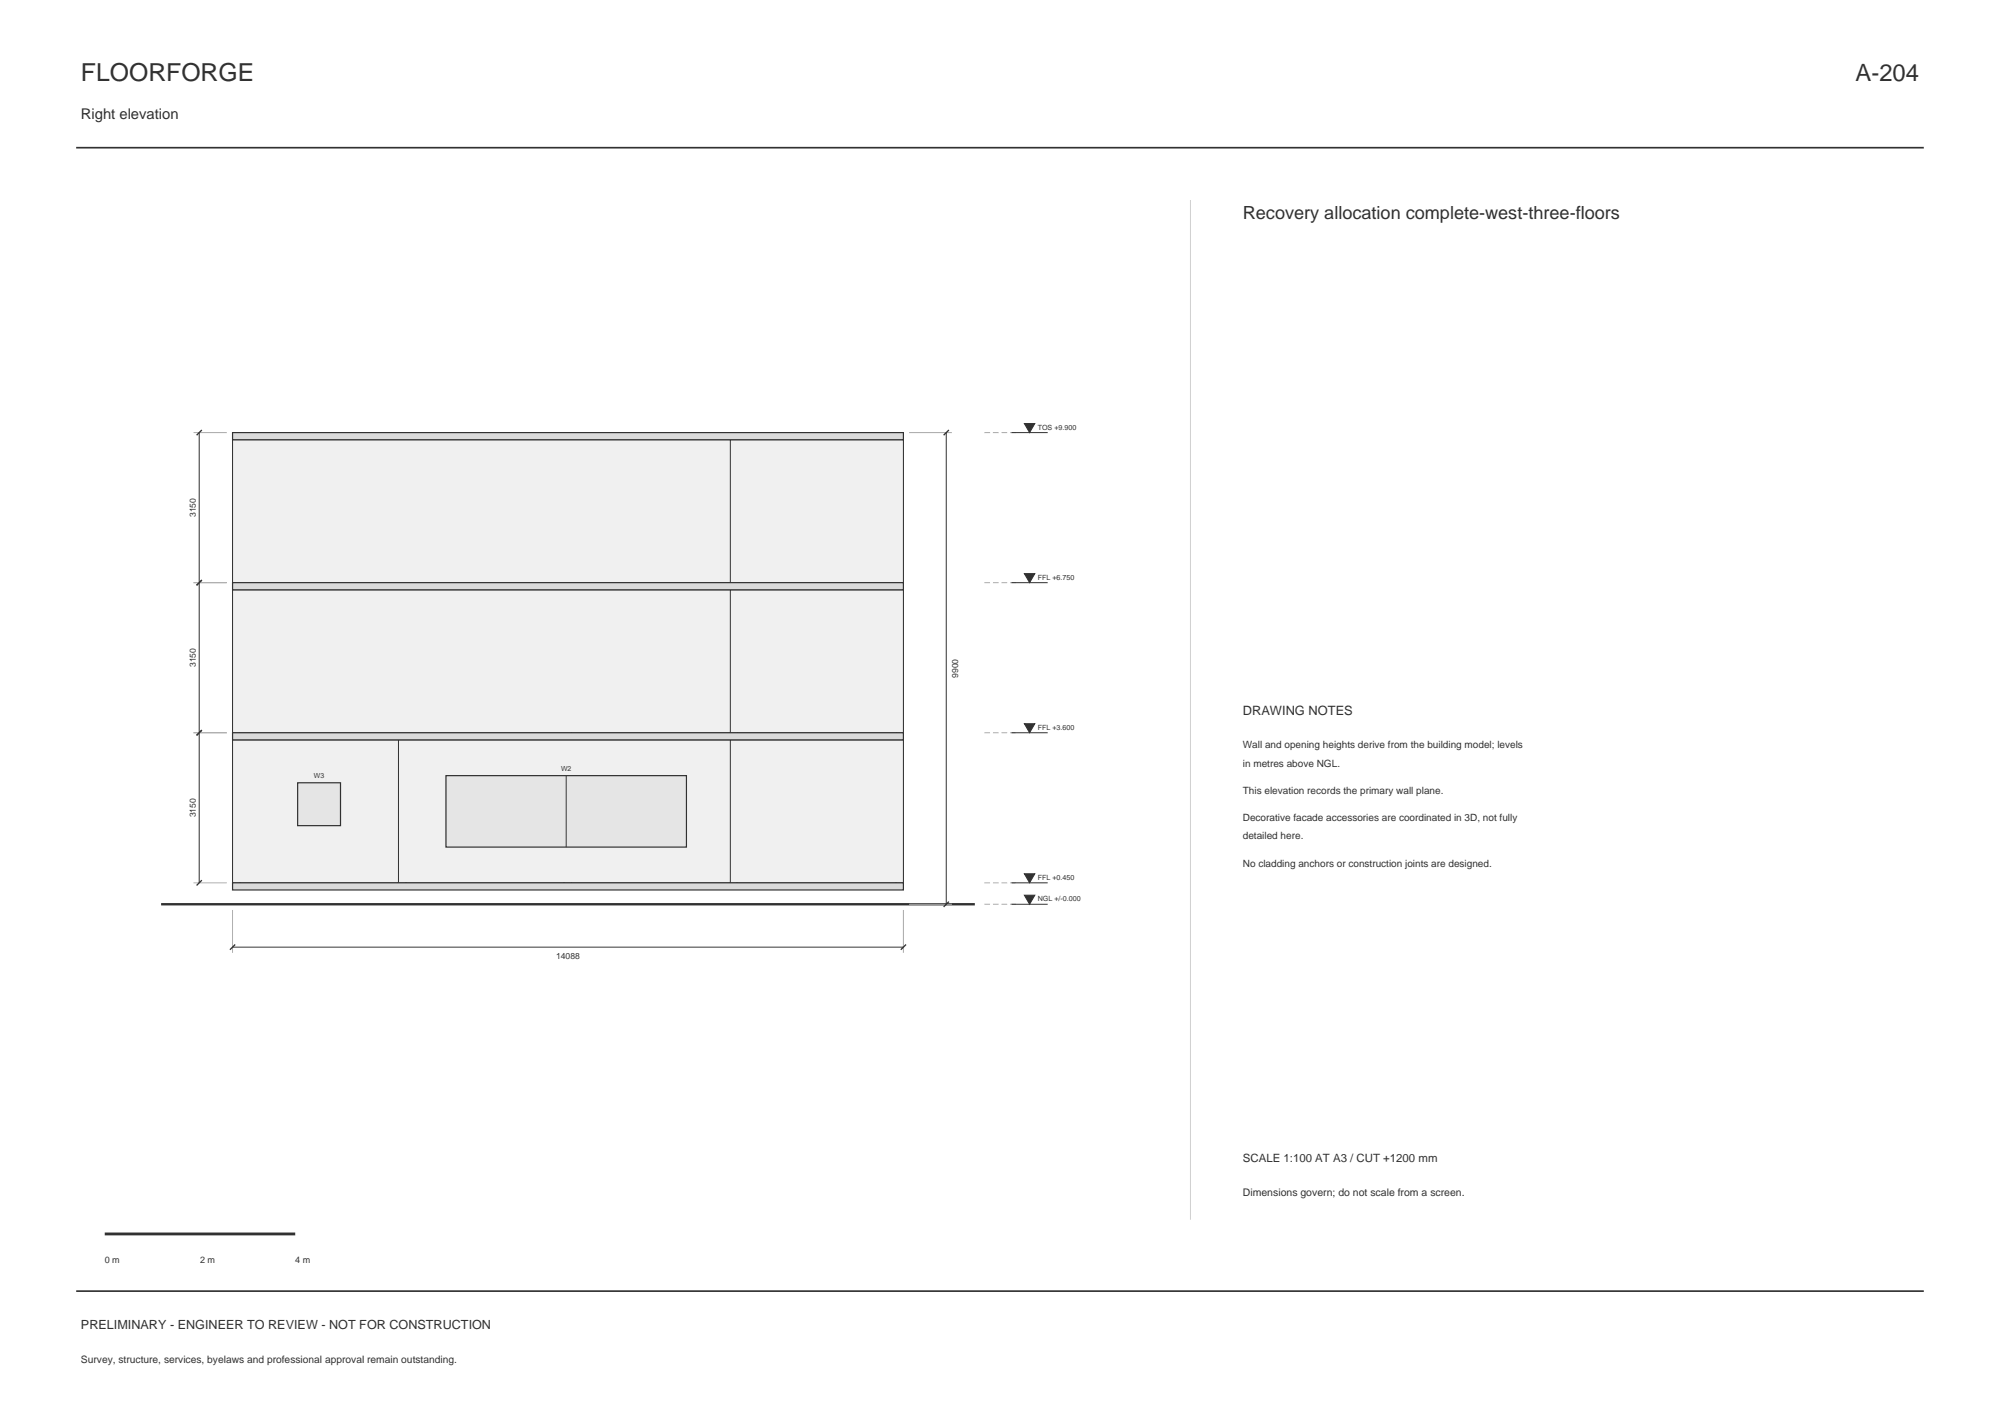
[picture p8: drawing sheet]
<svg xmlns="http://www.w3.org/2000/svg" width="420mm" height="297mm" viewBox="0 0 420 297" stroke-linecap="round" stroke-linejoin="round" font-family="sans-serif">
<path d="M16 31h388M16 271h388" fill="none" stroke="#25372f" stroke-width=".35"/>
<g fill="#f2f0e7" stroke="#25372f" stroke-width=".21">
<path d="M48.8 155.3h71.2v30h-71.2z" fill-rule="evenodd"/>
<path d="M48.8 155.3h1.5v30h-1.5z" fill-rule="evenodd"/>
<path d="M118.5 155.3h36.4v30h-36.4z" fill-rule="evenodd"/>
<path d="M118.5 155.3h1.5v30h-1.5z" fill-rule="evenodd"/>
<path d="M153.4 155.3h36.3v30h-36.3z" fill-rule="evenodd"/>
<path d="M153.4 155.3h1.5v30h-1.5z" fill-rule="evenodd"/>
<path d="M188.2 155.3h1.5v30h-1.5z" fill-rule="evenodd"/>
<path d="M48.8 155.3h71.2v30h-71.2z" fill-rule="evenodd"/>
<path d="M48.8 155.3h1.5v30h-1.5z" fill-rule="evenodd"/>
<path d="M48.8 155.3h36.4v30h-36.4z" fill-rule="evenodd"/>
<path d="M48.8 155.3h1.5v30h-1.5z" fill-rule="evenodd"/>
<path d="M83.7 155.3h1.5v30h-1.5z" fill-rule="evenodd"/>
<path d="M48.8 155.3h36.4v30h-36.4z" fill-rule="evenodd"/>
<path d="M83.7 155.3h71.2v30h-71.2z" fill-rule="evenodd"/>
<path d="M153.4 155.3h36.3v30h-36.3z" fill-rule="evenodd"/>
<path d="M48.8 123.8h71.2v30h-71.2z" fill-rule="evenodd"/>
<path d="M48.8 123.8h1.5v30h-1.5z" fill-rule="evenodd"/>
<path d="M118.5 123.8h36.4v30h-36.4z" fill-rule="evenodd"/>
<path d="M118.5 123.8h1.5v30h-1.5z" fill-rule="evenodd"/>
<path d="M153.4 123.8h36.3v30h-36.3z" fill-rule="evenodd"/>
<path d="M153.4 123.8h1.5v30h-1.5z" fill-rule="evenodd"/>
<path d="M188.2 123.8h1.5v30h-1.5z" fill-rule="evenodd"/>
<path d="M48.8 123.8h71.2v30h-71.2z" fill-rule="evenodd"/>
<path d="M48.8 123.8h1.5v30h-1.5z" fill-rule="evenodd"/>
<path d="M48.8 123.8h106.1v30h-106.1z" fill-rule="evenodd"/>
<path d="M153.4 123.8h36.3v30h-36.3z" fill-rule="evenodd"/>
<path d="M48.8 92.3h71.2v30h-71.2z" fill-rule="evenodd"/>
<path d="M48.8 92.3h1.5v30h-1.5z" fill-rule="evenodd"/>
<path d="M118.5 92.3h36.4v30h-36.4z" fill-rule="evenodd"/>
<path d="M118.5 92.3h1.5v30h-1.5z" fill-rule="evenodd"/>
<path d="M153.4 92.3h36.3v30h-36.3z" fill-rule="evenodd"/>
<path d="M153.4 92.3h1.5v30h-1.5z" fill-rule="evenodd"/>
<path d="M188.2 92.3h1.5v30h-1.5z" fill-rule="evenodd"/>
<path d="M48.8 92.3h71.2v30h-71.2z" fill-rule="evenodd"/>
<path d="M48.8 92.3h1.5v30h-1.5z" fill-rule="evenodd"/>
<path d="M48.8 92.3h106.1v30h-106.1z" fill-rule="evenodd"/>
<path d="M153.4 92.3h36.3v30h-36.3z" fill-rule="evenodd"/>
</g>
<g fill="#dadbd4" stroke="#25372f" stroke-width=".25">
<path d="M48.8 185.3h140.9v1.5h-140.9z" fill-rule="evenodd"/>
<path d="M48.8 153.8h140.9v1.5h-140.9z" fill-rule="evenodd"/>
<path d="M48.8 122.3h140.9v1.5h-140.9z" fill-rule="evenodd"/>
<path d="M48.8 90.8h140.9v1.5h-140.9z" fill-rule="evenodd"/>
</g>
<path d="M33.8 189.8h170.9" fill="none" stroke="#25372f" stroke-width=".5"/>
<path d="M93.7 162.8h50.5v15h-50.5z" fill-rule="evenodd" fill="#dfe8e7" stroke="#25372f" stroke-width=".25"/>
<path d="M118.9 162.8v15" fill="none" stroke="#25372f" stroke-width=".21"/>
<path d="M62.5 164.3h9v9h-9z" fill-rule="evenodd" fill="#dfe8e7" stroke="#25372f" stroke-width=".25"/>
<path d="M40.6 90.8h7M190.9 90.8h9M40.6 122.3h7M40.6 153.8h7M40.6 185.3h7M48.8 191v9M189.7 191v9M190.9 189.8h9" fill="none" stroke="#a8afa4" stroke-width=".21"/>
<path d="M41.8 90.8v94.5M198.7 90.8v99M212.4 90.8h7.6M212.4 122.3h7.6M212.4 153.8h7.6M48.8 198.8h140.9M212.4 189.8h7.6M212.4 185.3h7.6" fill="none" stroke="#25372f" stroke-width=".21"/>
<path d="M42.4 90.3l-1.1 1.1M199.3 90.3l-1.1 1.1M42.4 121.7l-1.1 1.2M42.4 153.3l-1.1 1M42.4 184.7l-1.1 1.1M49.4 198.2l-1.1 1.2M190.3 198.2l-1.1 1.2M199.3 189.2l-1.1 1.1" fill="none" stroke="#25372f" stroke-width=".28"/>
<path d="M206.7 90.8h7M206.7 122.3h7M206.7 153.8h7M206.7 189.8h7M206.7 185.3h7" fill="none" stroke="#a8afa4" stroke-width=".21" stroke-dasharray="1.2 .6" stroke-linecap="butt"/>
<g fill="#25372f" stroke="#25372f" stroke-width=".21">
<path d="M215.1 187.9h2.2l-1.1 1.9z"/>
<path d="M215.1 183.4h2.2l-1.1 1.9z"/>
<path d="M215.1 151.9h2.2l-1.1 1.9z"/>
<path d="M215.1 120.4h2.2l-1.1 1.9z"/>
<path d="M215.1 88.9h2.2l-1.1 1.9z"/>
</g>
<path d="M250 42v214" fill="none" stroke="#c9d0c7" stroke-width=".21"/>
<path d="M22 259h40" fill="none" stroke="#25372f" stroke-width=".6"/>
<text font-size="5.2" fill="#25372f" x="17" y="17">FLOORFORGE</text>
<text font-size="5" fill="#25372f" x="389.7" y="17">A-204</text>
<text font-size="3.8" fill="#25372f" x="261" y="46">Recovery allocation complete-west-three-floors</text>
<text font-size="3.1" fill="#25372f" x="17" y="25">Right elevation</text>
<text font-size="2.7" fill="#25372f" x="261" y="150">DRAWING NOTES</text>
<text font-size="2.6" fill="#25372f" x="17" y="279">PRELIMINARY - ENGINEER TO REVIEW - NOT FOR CONSTRUCTION</text>
<text font-size="2.4" fill="#25372f" x="261" y="244">SCALE 1:100 AT A3 / CUT +1200 mm</text>
<text font-size="2.2" fill="#25372f" x="261" y="251">Dimensions govern; do not scale from a screen.</text>
<g font-size="2.1" fill="#25372f">
<text x="261" y="157">Wall and opening heights derive from the building model; levels</text>
<text x="261" y="160.9">in metres above NGL.</text>
<text x="261" y="166.6">This elevation records the primary wall plane.</text>
<text x="261" y="172.3">Decorative facade accessories are coordinated in 3D, not fully</text>
<text x="261" y="176.2">detailed here.</text>
<text x="261" y="181.9">No cladding anchors or construction joints are designed.</text>
<text x="17" y="286">Survey, structure, services, byelaws and professional approval remain outstanding.</text>
</g>
<g font-size="1.9" fill="#25372f">
<text x="22" y="265">0 m</text>
<text x="42" y="265">2 m</text>
<text x="62" y="265">4 m</text>
</g>
<g font-size="1.8" fill="#25372f">
<text x="41.1" y="108.6" transform="rotate(-90 41.1 108.6)">3150</text>
<text x="41.1" y="140.1" transform="rotate(-90 41.1 140.1)">3150</text>
<text x="201.2" y="142.3" transform="rotate(-90 201.2 142.3)">9900</text>
<text x="41.1" y="171.6" transform="rotate(-90 41.1 171.6)">3150</text>
<text x="116.8" y="201.3">14088</text>
</g>
<g font-size="1.5" fill="#25372f">
<text x="217.9" y="90.2">TOS +9.900</text>
<text x="217.9" y="121.7">FFL +6.750</text>
<text x="217.9" y="153.2">FFL +3.600</text>
<text x="217.9" y="184.7">FFL +0.450</text>
<text x="217.9" y="189.2">NGL +/-0.000</text>
</g>
<g font-size="1.4" fill="#25372f">
<text x="117.8" y="161.9">W2</text>
<text x="65.9" y="163.4">W3</text>
</g>
</svg>
